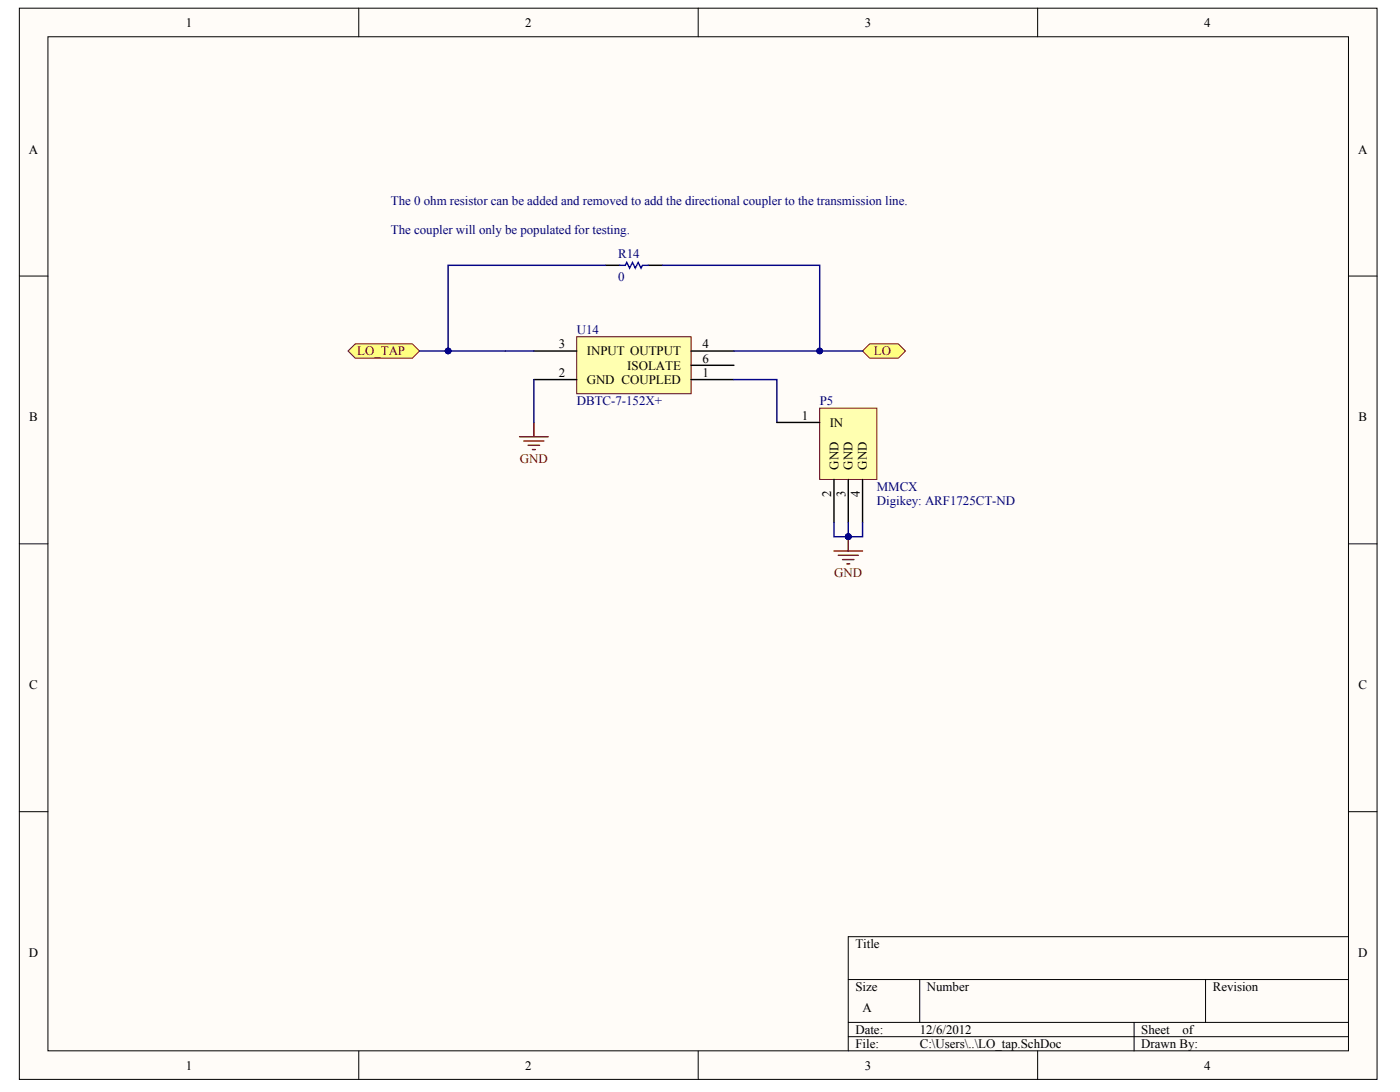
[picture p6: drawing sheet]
<svg xmlns="http://www.w3.org/2000/svg" width="258mm" height="201mm" viewBox="0 0 258 201" stroke-linecap="round" stroke-linejoin="round" font-family="sans-serif">
<g fill="#fffcf8" stroke="#000" stroke-width=".18">
<path d="M3.6 1.5h250.1v197.3h-250.1z"/>
<path d="M8.8 6.8h239.6v186.7h-239.6z"/>
</g>
<g fill="none" stroke="#000" stroke-width=".18">
<path d="M66.1 1.5v5.3M128.6 1.5v5.3M191.1 1.5v5.3M3.6 50.8h5.2M248.4 50.8h5.3M3.6 100.1h5.2M248.4 100.1h5.3M3.6 149.5h5.2M248.4 149.5h5.3M248.4 172.5h-92.1v21M66.1 193.5v5.3M128.6 193.5v5.3"/>
<path d="M156.3 180.4h92.1M156.3 188.3h92.1M156.3 190.9h92.1M169.4 180.4v7.9M191.1 193.5v5.3M208.9 188.3v5.2M222.1 180.4v7.9"/>
</g>
<path d="M106.2 62h21.1v10.5h-21.1z" fill="#ffffb0" stroke="#800000" stroke-width=".18"/>
<path d="M98.3 69.9h7.9M98.3 64.6h7.9M127.3 69.9h7.9M127.3 64.6h7.9M127.3 67.3h7.9" fill="none" stroke="#000" stroke-width=".26"/>
<path d="M98.3 77.8v2.6M95.7 80.4h5.3M96.5 81.2h3.7M97.3 82h2.1M98.1 82.8h.5" fill="none" stroke="#800000" stroke-width=".26"/>
<path d="M93.1 64.6h5.2M98.3 69.9v7.9" fill="none" stroke="#000080" stroke-width=".26"/>
<g fill="#ffff80" stroke="#800000" stroke-width=".18">
<path d="M64.1 64.6l1.3-1.3h10.6l1.3 1.3-1.3 1.4h-10.6z" fill-rule="evenodd"/>
<path d="M158.9 64.6l1.3-1.3h5.3l1.3 1.3-1.3 1.4h-5.3z" fill-rule="evenodd"/>
</g>
<path d="M135.2 69.9h7.9v7.9" fill="none" stroke="#000080" stroke-width=".26"/>
<path d="M156.3 98.8v2.7M153.6 101.5h5.3M154.4 102.3h3.7M155.2 103h2.1M156 103.8h.5" fill="none" stroke="#800000" stroke-width=".26"/>
<circle cx="156.3" cy="98.8" r=".52" fill="#000080" stroke="#000080" stroke-width=".18"/>
<path d="M111.5 48.9h2.6M119.4 48.9h2.6" fill="none" stroke="#000" stroke-width=".26"/>
<path d="M114.1 48.9h1.1l.2-.6 .6 1.1 .5-1.1 .5 1.1 .6-1.1 .5 1.1 .2-.5h1.1" fill="none" stroke="#00f" stroke-width=".26"/>
<path d="M151 75.2h10.5v13.1h-10.5z" fill="#ffffb0" stroke="#800000" stroke-width=".18"/>
<path d="M143.1 77.8h7.9M153.6 88.3v7.9M156.3 88.3v7.9M158.9 88.3v7.9" fill="none" stroke="#000" stroke-width=".26"/>
<path d="M111.5 48.9h-29v15.7M122 48.9h29v15.7h7.9M77.3 64.6h15.8M135.2 64.6h15.8M153.6 96.2v2.6h2.7M156.3 96.2v2.6M158.9 96.2v2.6h-2.6" fill="none" stroke="#000080" stroke-width=".26"/>
<g fill="#000080" stroke="#000080" stroke-width=".18">
<circle cx="156.3" cy="98.8" r=".52"/>
<circle cx="151" cy="64.6" r=".52"/>
<circle cx="82.5" cy="64.6" r=".52"/>
</g>
<g font-size="2.4">
<text x="34.2" y="4.9">1</text>
<text x="96.8" y="4.9">2</text>
<text x="159.3" y="4.9">3</text>
<text x="221.8" y="4.9">4</text>
<text x="5.3" y="28.3">A</text>
<text x="250.2" y="28.3">A</text>
<text x="102.9" y="64.1">3</text>
<text x="108.1" y="65.4">INPUT OUTPUT</text>
<text x="129.4" y="64.1">4</text>
<text x="102.9" y="69.4">2</text>
<text x="108.1" y="70.7">GND COUPLED</text>
<text x="115.5" y="68.1">ISOLATE</text>
<text x="129.4" y="69.4">1</text>
<text x="129.4" y="66.8">6</text>
<text x="5.4" y="77.6">B</text>
<text x="147.7" y="77.3">1</text>
<text x="250.2" y="77.6">B</text>
<text x="152.8" y="78.6">IN</text>
<text x="154.4" y="86.5" transform="rotate(-90 154.4 86.5)">GND</text>
<text x="157" y="86.5" transform="rotate(-90 157 86.5)">GND</text>
<text x="159.7" y="86.5" transform="rotate(-90 159.7 86.5)">GND</text>
<text x="153.1" y="91.6" transform="rotate(-90 153.1 91.6)">2</text>
<text x="155.7" y="91.6" transform="rotate(-90 155.7 91.6)">3</text>
<text x="158.4" y="91.6" transform="rotate(-90 158.4 91.6)">4</text>
<text x="5.4" y="126.9">C</text>
<text x="250.2" y="126.9">C</text>
<text x="5.3" y="176.3">D</text>
<text x="157.6" y="174.6">Title</text>
<text x="250.2" y="176.3">D</text>
<text x="157.6" y="182.5">Size</text>
<text x="170.7" y="182.5">Number</text>
<text x="223.4" y="182.5">Revision</text>
<text x="157.6" y="190.4">Date:</text>
<text x="158.9" y="186.4">A</text>
<text x="169.4" y="190.4">12/6/2012</text>
<text x="210.2" y="190.4">Sheet</text>
<text x="217.8" y="190.4">of</text>
<text x="34.2" y="197">1</text>
<text x="96.8" y="197">2</text>
<text x="157.6" y="193">File:</text>
<text x="159.3" y="197">3</text>
<text x="169.4" y="193">C:\Users\..\LO_tap.SchDoc</text>
<text x="210.2" y="193">Drawn By:</text>
<text x="221.8" y="197">4</text>
</g>
<g font-size="2.4" fill="#000080">
<text x="72" y="37.8">The 0 ohm resistor can be added and removed to add the directional coupler to the transmission line.</text>
<text x="72" y="43.1">The coupler will only be populated for testing.</text>
<text x="113.9" y="47.5">R14</text>
<text x="113.9" y="51.8">0</text>
<text x="106.2" y="61.5">U14</text>
<text x="106.2" y="74.6">DBTC-7-152X+</text>
<text x="151" y="74.6">P5</text>
<text x="161.5" y="93.1">Digikey: ARF1725CT-ND</text>
<text x="161.5" y="90.4">MMCX</text>
</g>
<g font-size="2.4" fill="#800000">
<text x="65.8" y="65.4">LO_TAP</text>
<text x="161" y="65.4">LO</text>
<text x="95.8" y="85.2">GND</text>
<text x="153.7" y="106.2">GND</text>
</g>
</svg>
